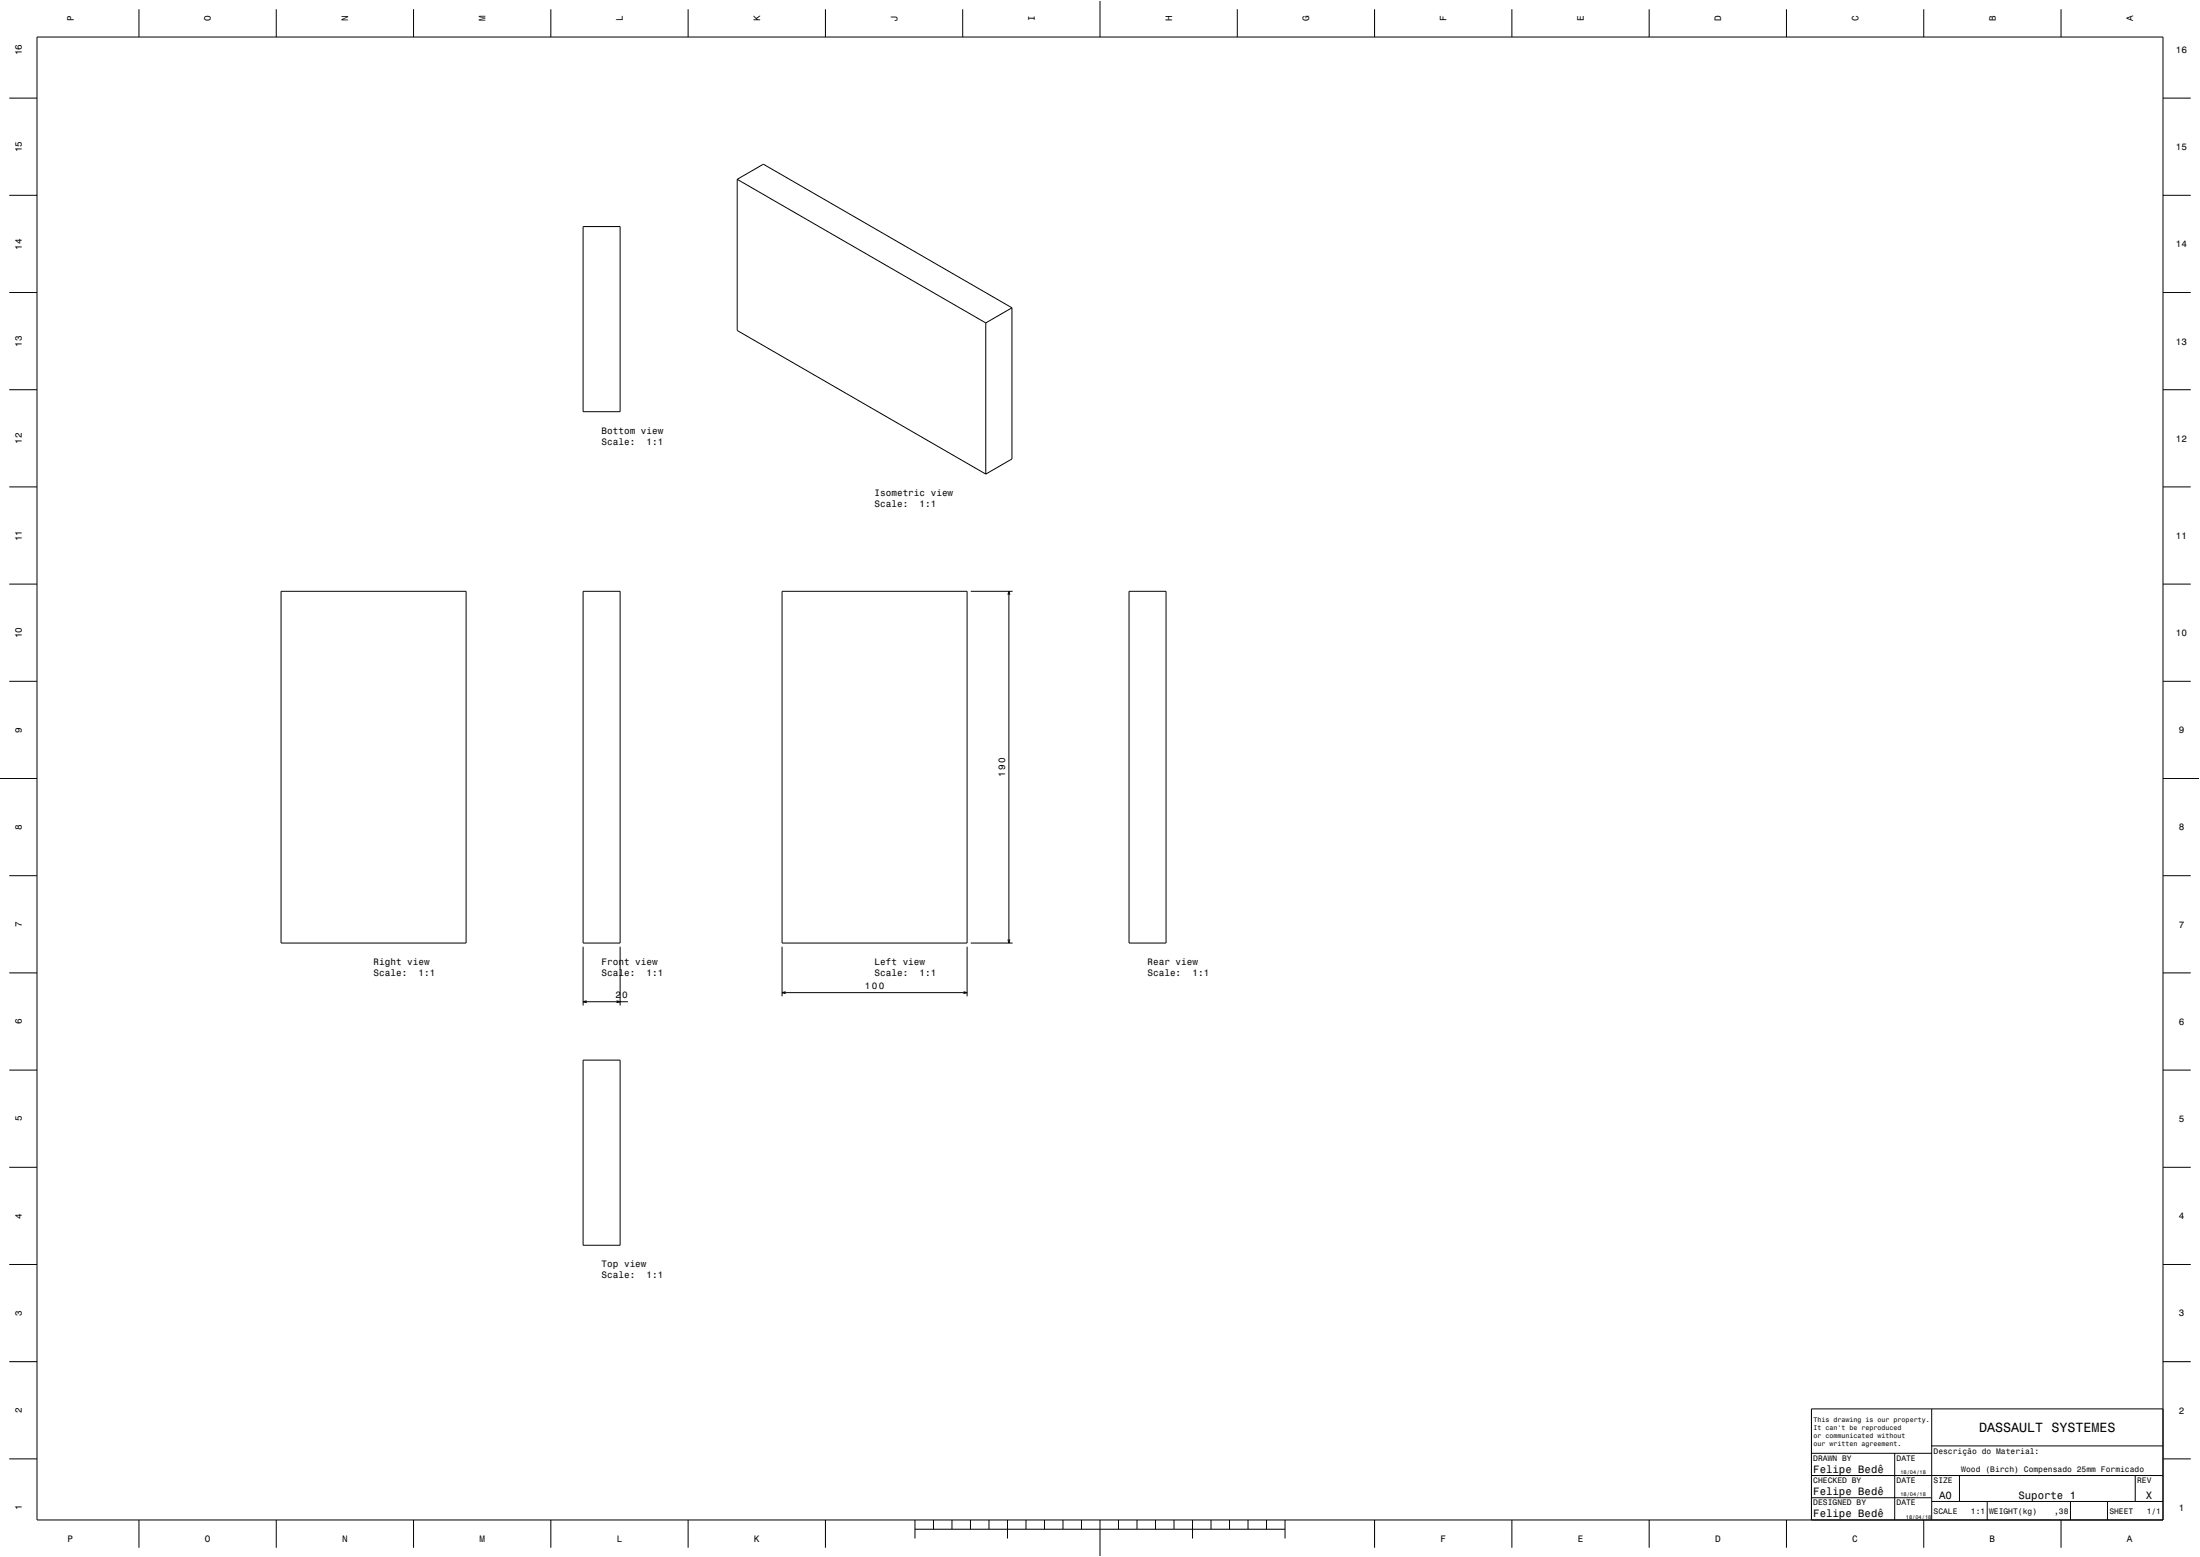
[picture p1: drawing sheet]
<svg xmlns="http://www.w3.org/2000/svg" width="1189mm" height="841mm" viewBox="0 0 1189 841" stroke-linecap="round" stroke-linejoin="round" font-family="sans-serif">
<g fill="none" stroke="#000" stroke-width=".54">
<path d="M75 5v15M149 5v15M223 5v15M298 5v15M372 5v15M446 5v15M520 5v15M595 0v20M669 5v15M743 5v15M817 5v15M891 5v15"/>
<path d="M965 5v15M1040 5v15M1114 5v15M20 20h1149v801h-1149zM5 53h15M1169 53h15M398 97l15-8 134 77M398 97l135 77M398 97v82l135 77M5 106h15M1169 106h15M315 122h20v100h-20z"/>
<path d="M5 158h15M1169 158h15M533 174v82M547 166l-14 8M547 166v82l-14 8M5 211h15M1169 211h15M5 263h15M1169 263h15M5 315h15M152 319h100v190h-100zM315 319h20v190h-20z"/>
<path d="M423 319h100v190h-100zM525 319h22M545 319v190M610 319h20v190h-20zM1169 315h15M545 321v-2l1 2M5 368h15M1169 368h15M0 421h20M1169 421h20M5 473h15M1169 473h15"/>
<path d="M315 511v32M335 511v32M423 511v27M523 511v27M525 509h22M545 507v2l1-2M5 526h15M423 536h100M425 536h-2l2 1M521 536h2l-2 1M1169 526h15M315 541h24"/>
<path d="M317 541h-2l2 1M333 541h2l-2 1M5 578h15M315 573h20v100h-20zM1169 578h15M5 631h15M1169 631h15M5 683h15M1169 683h15M5 735h15M1169 735h15M1044 761v60"/>
<path d="M1169 761h-190v60M5 788h15M979 797h190M979 785h65M1024 785v36M1044 781h125M1059 797v14M1154 797v14M1169 788h15M979 809h65M1044 811h125M1074 811v10"/>
<path d="M1119 811v10M1139 811v10M75 821v15M149 821v15M223 821v15M298 821v15M372 821v15M446 821v15M494 826h200M494 821v10M505 821v5M515 821v5"/>
<path d="M524 821v5M535 821v5M544 821v10M554 821v5M565 821v5M574 821v5M584 821v5M595 821v20M604 821v5M615 821v5M625 821v5M634 821v5"/>
<path d="M645 821v10M655 821v5M664 821v5M675 821v5M685 821v5M694 821v10M743 821v15M817 821v15M891 821v15M965 821v15M1040 821v15M1114 821v15"/>
</g>
<path d="M0 0h1189v841h-1189" fill="none" stroke="#fff" stroke-width=".54"/>
<text font-size="7.2" x="1070" y="774">DASSAULT SYSTEMES</text>
<g font-size="5.8">
<text x="980" y="796">Felipe Bedê</text>
<text x="980" y="808">Felipe Bedê</text>
<text x="1048" y="810">A0</text>
<text x="1091" y="810">Suporte 1</text>
<text x="1160" y="810">X</text>
<text x="980" y="820">Felipe Bedê</text>
</g>
<g font-size="5">
<text x="40" y="12" transform="rotate(-90 40 12)">P</text>
<text x="114" y="12" transform="rotate(-90 114 12)">O</text>
<text x="188" y="12" transform="rotate(-90 188 12)">N</text>
<text x="262" y="12" transform="rotate(-90 262 12)">M</text>
<text x="337" y="12" transform="rotate(-90 337 12)">L</text>
<text x="411" y="12" transform="rotate(-90 411 12)">K</text>
<text x="485" y="12" transform="rotate(-90 485 12)">J</text>
<text x="559" y="12" transform="rotate(-90 559 12)">I</text>
<text x="633" y="12" transform="rotate(-90 633 12)">H</text>
<text x="708" y="12" transform="rotate(-90 708 12)">G</text>
<text x="782" y="12" transform="rotate(-90 782 12)">F</text>
<text x="856" y="12" transform="rotate(-90 856 12)">E</text>
<text x="930" y="12" transform="rotate(-90 930 12)">D</text>
<text x="1004" y="12" transform="rotate(-90 1004 12)">C</text>
<text x="1079" y="12" transform="rotate(-90 1079 12)">B</text>
<text x="1153" y="12" transform="rotate(-90 1153 12)">A</text>
<text x="12" y="30" transform="rotate(-90 12 30)">16</text>
<text x="1176" y="29">16</text>
<text x="12" y="82" transform="rotate(-90 12 82)">15</text>
<text x="1176" y="81">15</text>
<text x="12" y="135" transform="rotate(-90 12 135)">14</text>
<text x="1176" y="134">14</text>
<text x="12" y="187" transform="rotate(-90 12 187)">13</text>
<text x="1176" y="186">13</text>
<text x="12" y="240" transform="rotate(-90 12 240)">12</text>
<text x="325" y="234">Bottom view</text>
<text x="1176" y="239">12</text>
<text x="325" y="240">Scale:</text>
<text x="349" y="240">1:1</text>
<text x="473" y="268">Isometric view</text>
<text x="473" y="274">Scale:</text>
<text x="497" y="274">1:1</text>
<text x="12" y="292" transform="rotate(-90 12 292)">11</text>
<text x="1176" y="291">11</text>
<text x="12" y="345" transform="rotate(-90 12 345)">10</text>
<text x="1176" y="344">10</text>
<text x="12" y="396" transform="rotate(-90 12 396)">9</text>
<text x="1177" y="396">9</text>
<text x="543" y="420" transform="rotate(-90 543 420)">190</text>
<text x="12" y="448" transform="rotate(-90 12 448)">8</text>
<text x="1177" y="449">8</text>
<text x="12" y="501" transform="rotate(-90 12 501)">7</text>
<text x="1177" y="501">7</text>
<text x="202" y="521">Right view</text>
<text x="325" y="521">Front view</text>
<text x="473" y="521">Left view</text>
<text x="620" y="521">Rear view</text>
<text x="202" y="527">Scale:</text>
<text x="226" y="527">1:1</text>
<text x="325" y="527">Scale:</text>
<text x="349" y="527">1:1</text>
<text x="473" y="527">Scale:</text>
<text x="497" y="527">1:1</text>
<text x="620" y="527">Scale:</text>
<text x="644" y="527">1:1</text>
<text x="333" y="539">20</text>
<text x="467" y="534">100</text>
<text x="12" y="553" transform="rotate(-90 12 553)">6</text>
<text x="1177" y="554">6</text>
<text x="12" y="606" transform="rotate(-90 12 606)">5</text>
<text x="1177" y="606">5</text>
<text x="12" y="658" transform="rotate(-90 12 658)">4</text>
<text x="1177" y="659">4</text>
<text x="325" y="684">Top view</text>
<text x="325" y="691">Scale:</text>
<text x="349" y="691">1:1</text>
<text x="12" y="711" transform="rotate(-90 12 711)">3</text>
<text x="1177" y="711">3</text>
<text x="12" y="763" transform="rotate(-90 12 763)">2</text>
<text x="1177" y="764">2</text>
<text x="12" y="816" transform="rotate(-90 12 816)">1</text>
<text x="1177" y="816">1</text>
<text x="36" y="833">P</text>
<text x="111" y="833">O</text>
<text x="185" y="833">N</text>
<text x="259" y="833">M</text>
<text x="333" y="833">L</text>
<text x="407" y="833">K</text>
<text x="778" y="833">F</text>
<text x="853" y="833">E</text>
<text x="927" y="833">D</text>
<text x="1001" y="833">C</text>
<text x="1075" y="833">B</text>
<text x="1149" y="833">A</text>
</g>
<g font-size="4.3">
<text x="1045" y="785">Descrição do Material:</text>
<text x="980" y="789">DRAWN BY</text>
<text x="1025" y="789">DATE</text>
<text x="1060" y="795">Wood (Birch) Compensado 25mm Formicado</text>
<text x="980" y="801">CHECKED BY</text>
<text x="1025" y="801">DATE</text>
<text x="1045" y="801">SIZE</text>
<text x="1155" y="801">REV</text>
<text x="980" y="813">DESIGNED BY</text>
<text x="1025" y="813">DATE</text>
<text x="1045" y="818">SCALE</text>
<text x="1065" y="818">1:1</text>
<text x="1075" y="818">WEIGHT(kg)</text>
<text x="1110" y="818">,38</text>
<text x="1140" y="818">SHEET</text>
<text x="1160" y="818">1/1</text>
</g>
<g font-size="3.6">
<text x="980" y="768">This drawing is our property.</text>
<text x="980" y="772">It can't be reproduced</text>
<text x="980" y="776">or communicated without</text>
<text x="980" y="781">our written agreement.</text>
</g>
<g font-size="2.9">
<text x="1027" y="796">18/04/18</text>
<text x="1027" y="808">18/04/18</text>
<text x="1030" y="820">18/04/18</text>
</g>
</svg>
